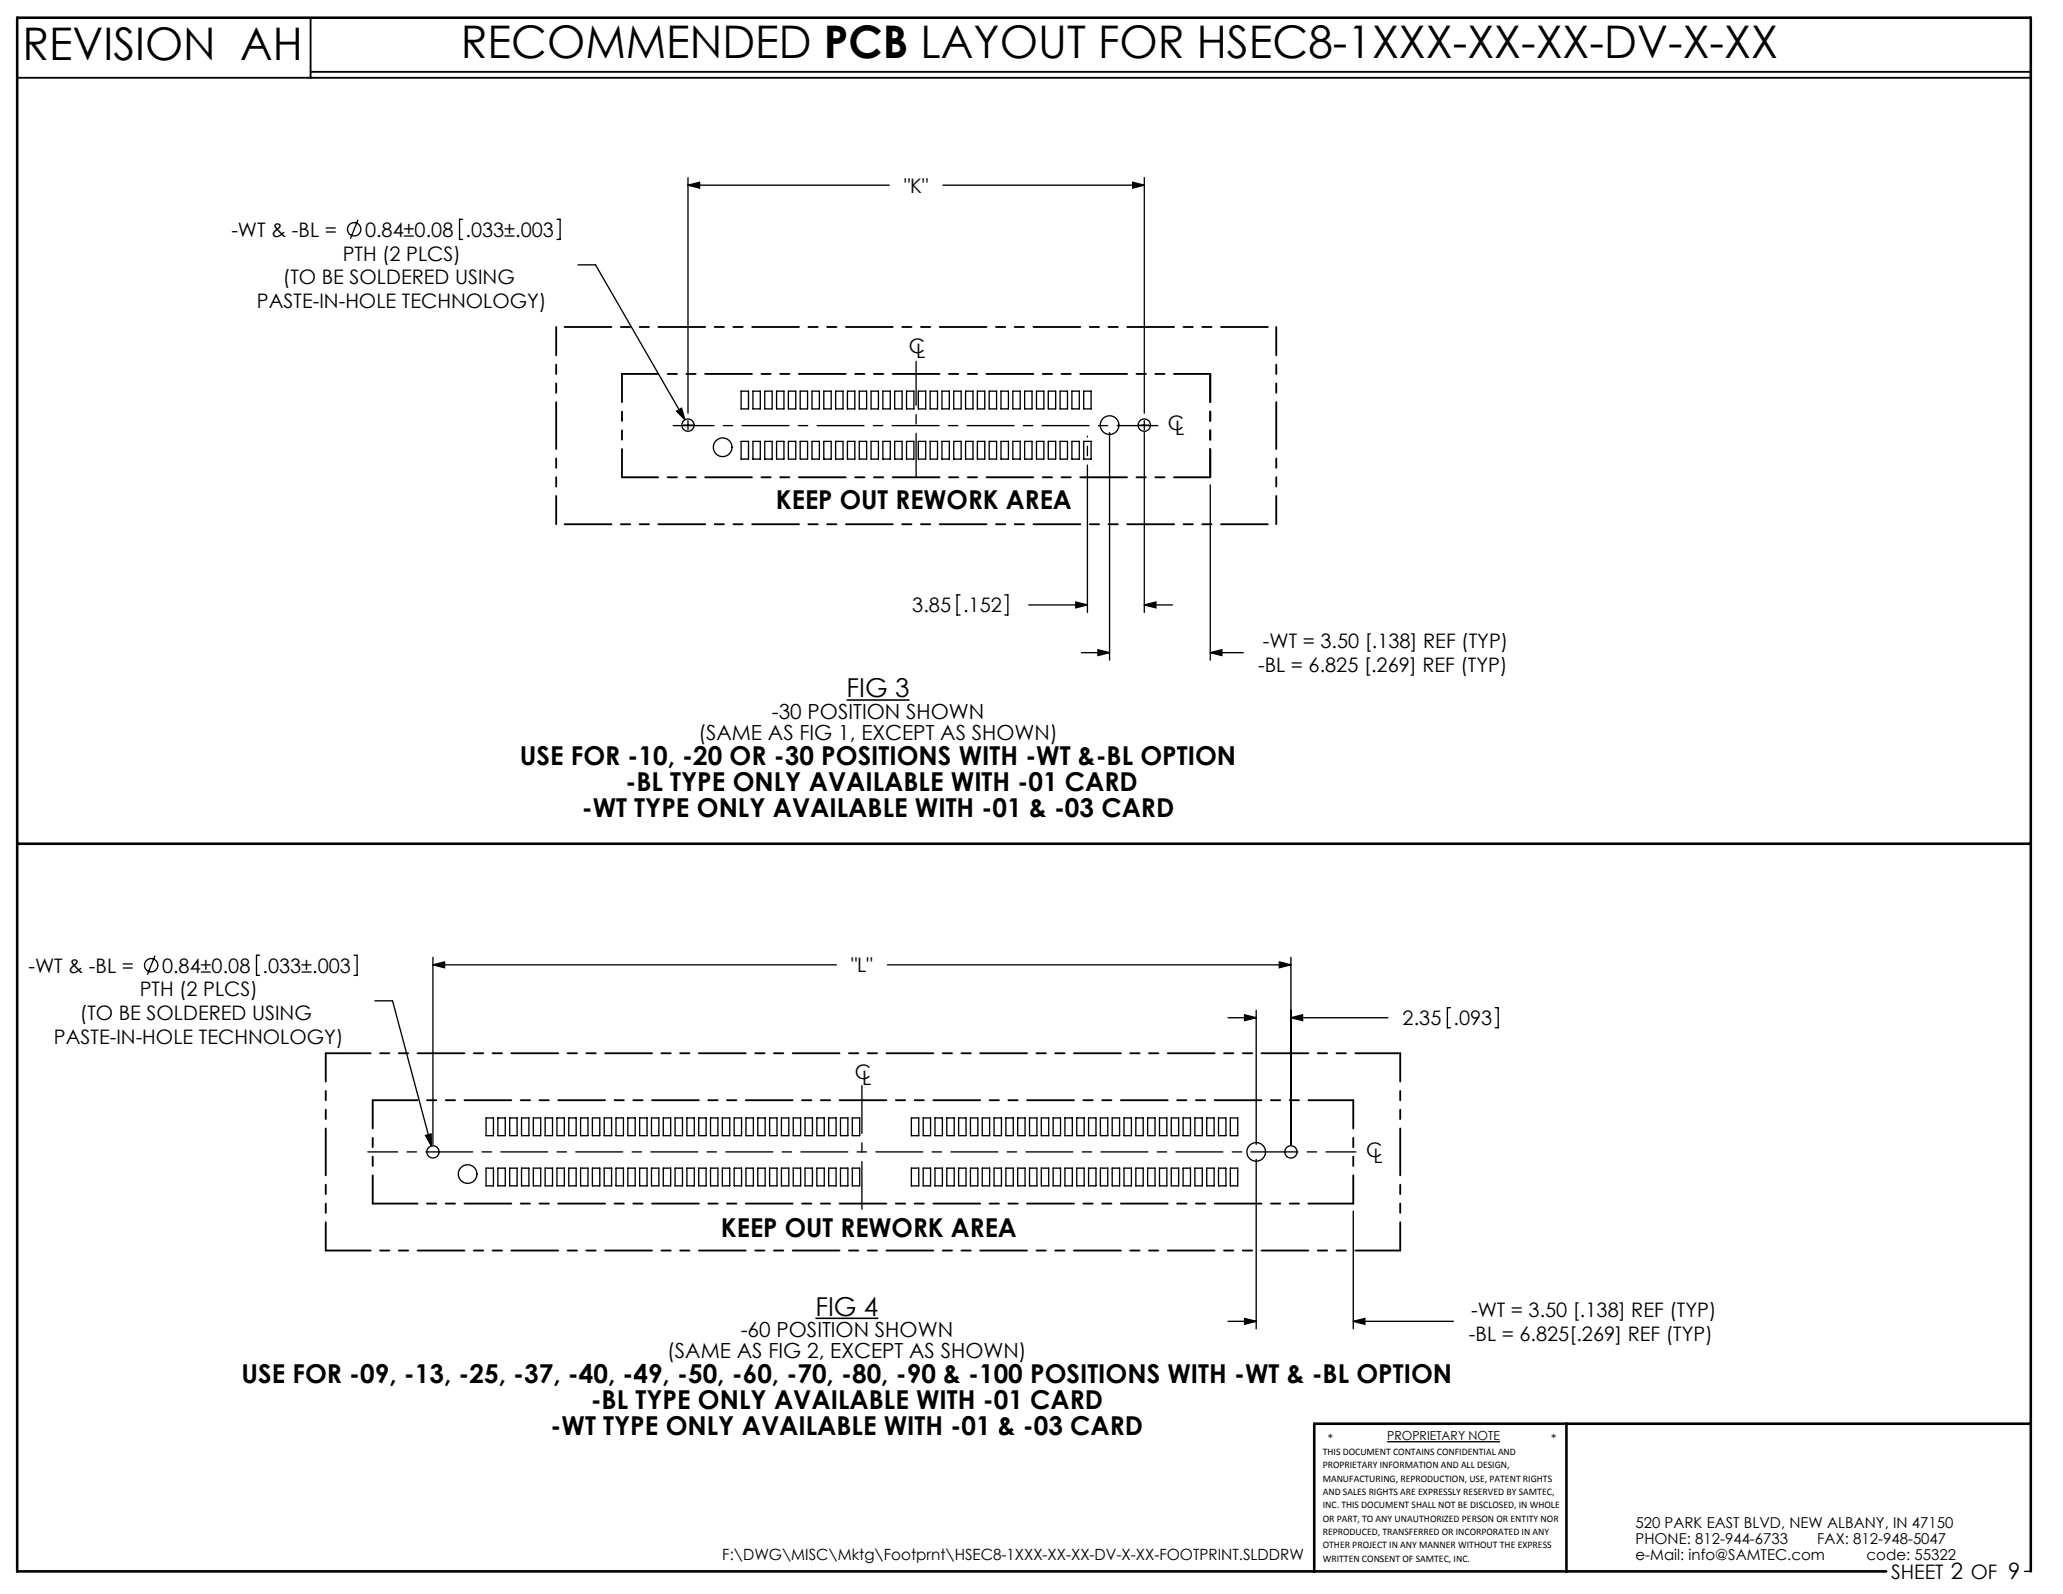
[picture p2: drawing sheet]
<svg xmlns="http://www.w3.org/2000/svg" width="279mm" height="216mm" viewBox="0 0 279 216" stroke-linecap="round" stroke-linejoin="round" font-family="sans-serif">
<g fill="none" stroke="#000" stroke-width=".18">
<path d="M48.5 29.8l-1 2.5M62.6 29.7h-.4v2.7h.4M75.4 29.7h.5v2.7h-.5M78.3 35.9h2.4l12.1 21M93.2 25.1l1.6-.4v.8zM93.2 24.1v31.9M93.2 25.1h27.2M127.7 25.1h27.3M153.4 24.7l1.6 .4-1.6 .4zM155 24.1v31.9M91.6 55.7l.7-.4 .5 1.6zM92.6 57.6h1.2"/>
<path d="M93.2 57v1.2M100.4 59.8h1v2.4h-1zM100.4 53h1v2.4h-1zM102 59.8h1v2.4h-1zM102 53h1v2.4h-1zM103.6 59.8h1v2.4h-1zM103.6 53h1v2.4h-1zM105.2 59.8h1v2.4h-1zM105.2 53h1v2.4h-1zM106.8 59.8h1v2.4h-1zM106.8 53h1v2.4h-1zM108.4 59.8h1v2.4h-1z"/>
<path d="M108.4 53h1v2.4h-1zM110 59.8h1v2.4h-1zM110 53h1v2.4h-1zM111.6 59.8h1v2.4h-1zM111.6 53h1v2.4h-1zM113.2 59.8h1v2.4h-1zM113.2 53h1v2.4h-1zM114.8 59.8h1v2.4h-1zM114.8 53h1v2.4h-1zM116.4 59.8h1v2.4h-1zM116.4 53h1v2.4h-1zM118 59.8h1v2.4h-1z"/>
<path d="M118 53h1v2.4h-1zM119.6 59.8h1v2.4h-1zM119.6 53h1v2.4h-1zM121.2 59.8h1v2.4h-1zM121.2 53h1v2.4h-1zM122.8 59.8h1v2.4h-1zM122.8 53h1v2.4h-1zM124.4 59.8h1v2.4h-1zM124.4 53h1v2.4h-1zM126 59.8h1v2.4h-1zM126 53h1v2.4h-1zM127.6 59.8h1v2.4h-1z"/>
<path d="M127.6 53h1v2.4h-1zM129.2 59.8h1v2.4h-1zM129.2 53h1v2.4h-1zM130.8 59.8h1v2.4h-1zM130.8 53h1v2.4h-1zM132.4 59.8h1v2.4h-1zM132.4 53h1v2.4h-1zM134 59.8h1v2.4h-1zM134 53h1v2.4h-1zM135.6 59.8h1v2.4h-1zM135.6 53h1v2.4h-1zM137.2 59.8h1v2.4h-1z"/>
<path d="M137.2 53h1v2.4h-1zM138.8 59.8h1v2.4h-1zM138.8 53h1v2.4h-1zM140.4 59.8h1v2.4h-1zM140.4 53h1v2.4h-1zM142 59.8h1v2.4h-1zM142 53h1v2.4h-1zM143.6 59.8h1v2.4h-1zM143.6 53h1v2.4h-1zM145.2 59.8h1v2.4h-1zM145.2 53h1v2.4h-1zM146.8 59.8h1v2.4h-1z"/>
<path d="M146.8 53h1v2.4h-1zM150.3 58.6v30.8M154.4 57.6h1.2M155 57v1.2M155 58.6v24.4M147.3 63.2v19.8M163.9 65.7v23.7M130 80.6h-.4v2.7h.4M136.1 80.6h.4v2.7h-.4M139.3 81.9h8M145.7 81.5l1.6 .4-1.6 .4zM146.5 88.4h3.8"/>
<path d="M148.7 88l1.6 .4-1.6 .4zM155 81.9l1.6-.4v.8zM155 81.9h3.8M163.9 88.4l1.6-.4v.8zM163.9 88.4h4.5M21 129.4l-1 2.6M35.2 129.4h-.5v2.7h.5M48 129.4h.4v2.7h-.4M50.8 135.6h2.4l5.2 19.6M58.6 130.7l1.6-.4v.8zM58.6 129.7v25.3M58.6 130.7h54.7"/>
<path d="M120.2 130.7h54.6M166.3 137.8h3.8M168.6 137.5l1.5 .3-1.5 .4zM170.1 136.8v18.2M173.3 130.3l1.5 .4-1.5 .4zM174.8 137.8l1.6-.3v.7zM174.8 129.7v25.3M174.8 137.8h13.2M196.4 136.5h-.4v2.7h.4M202.5 136.5h.4v2.7h-.4M57.6 153.8l.8-.2v1.6zM65.8 151.4h1v2.4h-1z"/>
<path d="M65.8 158.2h1v2.4h-1zM67.4 151.4h1v2.4h-1zM67.4 158.2h1v2.4h-1zM69 151.4h1v2.4h-1zM69 158.2h1v2.4h-1zM70.6 151.4h1v2.4h-1zM70.6 158.2h1v2.4h-1zM72.2 151.4h1v2.4h-1zM72.2 158.2h1v2.4h-1zM73.8 151.4h1v2.4h-1zM73.8 158.2h1v2.4h-1zM75.4 151.4h1v2.4h-1z"/>
<path d="M75.4 158.2h1v2.4h-1zM77 151.4h1v2.4h-1zM77 158.2h1v2.4h-1zM78.6 151.4h1v2.4h-1zM78.6 158.2h1v2.4h-1zM80.2 151.4h1v2.4h-1zM80.2 158.2h1v2.4h-1zM81.8 151.4h1v2.4h-1zM81.8 158.2h1v2.4h-1zM83.4 151.4h1v2.4h-1zM83.4 158.2h1v2.4h-1zM85 151.4h1v2.4h-1z"/>
<path d="M85 158.2h1v2.4h-1zM86.6 151.4h1v2.4h-1zM86.6 158.2h1v2.4h-1zM88.2 151.4h1v2.4h-1zM88.2 158.2h1v2.4h-1zM89.8 151.4h1v2.4h-1zM89.8 158.2h1v2.4h-1zM91.4 151.4h1v2.4h-1zM91.4 158.2h1v2.4h-1zM93 151.4h1v2.4h-1zM93 158.2h1v2.4h-1zM94.6 151.4h1v2.4h-1z"/>
<path d="M94.6 158.2h1v2.4h-1zM96.2 151.4h1v2.4h-1zM96.2 158.2h1v2.4h-1zM97.8 151.4h1v2.4h-1zM97.8 158.2h1v2.4h-1zM99.4 151.4h1v2.4h-1zM99.4 158.2h1v2.4h-1zM101 151.4h1v2.4h-1zM101 158.2h1v2.4h-1zM102.6 151.4h1v2.4h-1zM102.6 158.2h1v2.4h-1zM104.2 151.4h1v2.4h-1z"/>
<path d="M104.2 158.2h1v2.4h-1zM105.8 151.4h1v2.4h-1zM105.8 158.2h1v2.4h-1zM107.4 151.4h1v2.4h-1zM107.4 158.2h1v2.4h-1zM109 151.4h1v2.4h-1zM109 158.2h1v2.4h-1zM110.6 151.4h1v2.4h-1zM110.6 158.2h1v2.4h-1zM112.2 151.4h1v2.4h-1zM112.2 158.2h1v2.4h-1zM113.8 151.4h1v2.4h-1z"/>
<path d="M113.8 158.2h1v2.4h-1zM115.4 151.4h1v2.4h-1zM115.4 158.2h1v2.4h-1zM123.4 151.4h1v2.4h-1zM123.4 158.2h1v2.4h-1zM125 151.4h1v2.4h-1zM125 158.2h1v2.4h-1zM126.6 151.4h1v2.4h-1zM126.6 158.2h1v2.4h-1zM128.2 151.4h1v2.4h-1zM128.2 158.2h1v2.4h-1zM129.8 151.4h1v2.4h-1z"/>
<path d="M129.8 158.2h1v2.4h-1zM131.4 151.4h1v2.4h-1zM131.4 158.2h1v2.4h-1zM133 151.4h1v2.4h-1zM133 158.2h1v2.4h-1zM134.6 151.4h1v2.4h-1zM134.6 158.2h1v2.4h-1zM136.2 151.4h1v2.4h-1zM136.2 158.2h1v2.4h-1zM137.8 151.4h1v2.4h-1zM137.8 158.2h1v2.4h-1zM139.4 151.4h1v2.4h-1z"/>
<path d="M139.4 158.2h1v2.4h-1zM141 151.4h1v2.4h-1zM141 158.2h1v2.4h-1zM142.6 151.4h1v2.4h-1zM142.6 158.2h1v2.4h-1zM144.2 151.4h1v2.4h-1zM144.2 158.2h1v2.4h-1zM145.8 151.4h1v2.4h-1zM145.8 158.2h1v2.4h-1zM147.4 151.4h1v2.4h-1zM147.4 158.2h1v2.4h-1zM149 151.4h1v2.4h-1z"/>
<path d="M149 158.2h1v2.4h-1zM150.6 151.4h1v2.4h-1zM150.6 158.2h1v2.4h-1zM152.2 151.4h1v2.4h-1zM152.2 158.2h1v2.4h-1zM153.8 151.4h1v2.4h-1zM153.8 158.2h1v2.4h-1zM155.4 151.4h1v2.4h-1zM155.4 158.2h1v2.4h-1zM157 151.4h1v2.4h-1zM157 158.2h1v2.4h-1zM158.6 151.4h1v2.4h-1z"/>
<path d="M158.6 158.2h1v2.4h-1zM160.2 151.4h1v2.4h-1zM160.2 158.2h1v2.4h-1zM161.8 151.4h1v2.4h-1zM161.8 158.2h1v2.4h-1zM163.4 151.4h1v2.4h-1zM163.4 158.2h1v2.4h-1zM165 151.4h1v2.4h-1zM165 158.2h1v2.4h-1zM166.6 151.4h1v2.4h-1zM166.6 158.2h1v2.4h-1zM170.1 157v23"/>
<path d="M166.3 179h3.8M168.6 178.6l1.5 .4-1.5 .4zM183.3 179l1.6-.4v.8zM183.3 164v16M183.3 179h13.5M187.9 195.3h15.3M274.2 212.8h.8"/>
<circle cx="48" cy="31.1" r=".9"/>
<circle cx="93.2" cy="57.6" r=".84"/>
<circle cx="150.3" cy="57.6" r="1.27"/>
<circle cx="155" cy="57.6" r=".84"/>
<circle cx="97.9" cy="60.6" r="1.27"/>
<circle cx="20.5" cy="130.7" r=".9"/>
<circle cx="58.6" cy="156" r=".84"/>
<circle cx="63.3" cy="159" r="1.27"/>
<circle cx="170.1" cy="156" r="1.27"/>
<circle cx="174.8" cy="156" r=".84"/>
</g>
<path d="M2.3 10.5h272.7M42.1 2.4v8.1M42.1 9.7h232.9" fill="none" stroke="#000" stroke-width=".25"/>
<path d="M2.3 114.3h272.7M212.2 192.8v20M275 192.8h-97v20M255.5 212.8h-253.2v-210.4h272.7v210.4" fill="none" stroke="#000" stroke-width=".35"/>
<path d="M114.7 94.8h8.5M110.4 178.6h8.6" fill="none" stroke="#000" stroke-width=".21"/>
<path d="M116.7 147v16.8" fill="none" stroke="#000" stroke-width=".18" stroke-dasharray="15.2 1.3 1.3 1.3" stroke-dashoffset="8.8"/>
<path d="M147.3 59.1v4" fill="none" stroke="#000" stroke-width=".18" stroke-dasharray="15.2 1.3 1.3 1.3" stroke-dashoffset="15.1"/>
<path d="M49.8 156h133.8" fill="none" stroke="#000" stroke-width=".18" stroke-dasharray="6.3 1.3 1.3 1.3" stroke-dashoffset="2.3"/>
<path d="M91.2 57.6h65.6" fill="none" stroke="#000" stroke-width=".18" stroke-dasharray="6.3 1.3 1.3 1.3" stroke-dashoffset=".9"/>
<path d="M124.1 49v15.6" fill="none" stroke="#000" stroke-width=".18" stroke-dasharray="6.3 1.3 1.3 1.3" stroke-dashoffset=".4"/>
<path d="M44.1 142.7h145.5M50.5 149h132.8M44.1 169.4h145.5M50.5 163h132.8" fill="none" stroke="#000" stroke-width=".25" stroke-dasharray="6.3 1.3 1.3 1.3 1.3 1.3" stroke-dashoffset=".3"/>
<path d="M75.3 44.3v26.7M84.2 50.6v14M163.9 50.6v14M172.8 44.3v26.7M44.1 142.7v26.7M50.5 149v14M183.3 149v14M189.6 142.7v26.7" fill="none" stroke="#000" stroke-width=".25" stroke-dasharray="6.3 1.3 1.3 1.3 1.3 1.3" stroke-dashoffset="2.5"/>
<path d="M84.2 50.6h79.7M84.2 64.6h79.7" fill="none" stroke="#000" stroke-width=".25" stroke-dasharray="6.3 1.3 1.3 1.3 1.3 1.3" stroke-dashoffset="1.4"/>
<path d="M75.3 44.3h97.5M75.3 71h97.5" fill="none" stroke="#000" stroke-width=".25" stroke-dasharray="6.3 1.3 1.3 1.3 1.3 1.3" stroke-dashoffset="-1.1"/>
<g fill="#000">
<path d="M173.3 130.3l1.5 .4-1.5 .4zM58.6 130.7l1.6-.4v.8zM57.6 153.8l.8 1.4v-1.6zM168.6 137.5l1.5 .3-1.5 .4zM174.8 137.8l1.6-.3v.7zM153.4 24.7l1.6 .4-1.6 .4zM93.2 25.1l1.6-.4v.8zM91.6 55.7l1.2 1.2-.5-1.6z"/>
<path d="M168.6 178.6l1.5 .4-1.5 .4zM183.3 179l1.6-.4v.8zM145.7 81.5l1.6 .4-1.6 .4zM155 81.9l1.6-.4v.8zM148.7 88l1.6 .4-1.6 .4zM163.9 88.4l1.6-.4v.8z"/>
</g>
<g font-size="6.1">
<text x="3" y="8.2">REVISION AH</text>
<text x="62.4" y="7.9">RECOMMENDED PCB LAYOUT FOR HSEC8-1XXX-XX-XX-DV-X-XX</text>
</g>
<g font-size="3.5">
<text x="105.1" y="68.9">KEEP OUT REWORK AREA</text>
<text x="114.7" y="94.4">FIG 3</text>
<text x="70.4" y="103.6">USE FOR -10, -20 OR -30 POSITIONS WITH -WT &amp;-BL OPTION</text>
<text x="84.7" y="107.1">-BL TYPE ONLY AVAILABLE WITH -01 CARD</text>
<text x="78.8" y="110.7">-WT TYPE ONLY AVAILABLE WITH -01 &amp; -03 CARD</text>
<text x="97.6" y="167.5">KEEP OUT REWORK AREA</text>
<text x="110.4" y="178.2">FIG 4</text>
<text x="32.7" y="187.4">USE FOR -09, -13, -25, -37, -40, -49, -50, -60, -70, -80, -90 &amp; -100 POSITIONS WITH -WT &amp; -BL OPTION</text>
<text x="80" y="190.9">-BL TYPE ONLY AVAILABLE WITH -01 CARD</text>
<text x="74.6" y="194.4">-WT TYPE ONLY AVAILABLE WITH -01 &amp; -03 CARD</text>
</g>
<g font-size="2.8">
<text x="94.6" y="100.2">(SAME AS FIG 1, EXCEPT AS SHOWN)</text>
<text x="104.5" y="97.4">-30 POSITION SHOWN</text>
<text x="90.4" y="184">(SAME AS FIG 2, EXCEPT AS SHOWN)</text>
<text x="100.3" y="181.2">-60 POSITION SHOWN</text>
</g>
<g font-size="2.7">
<text x="122.4" y="26.1">&quot;K&quot;</text>
<text x="31.3" y="32.1">-WT &amp; -BL =</text>
<text x="46.4" y="35.3">PTH (2 PLCS)</text>
<text x="49.4" y="32.1">0.84±0.08</text>
<text x="63.1" y="32.1">.033±.003</text>
<text x="34.8" y="41.7">PASTE-IN-HOLE TECHNOLOGY)</text>
<text x="38.3" y="38.5">(TO BE SOLDERED USING</text>
<text x="123.1" y="47.7">C</text>
<text x="124.1" y="48.5">L</text>
<text x="158.2" y="58.2">C</text>
<text x="159.2" y="59">L</text>
<text x="123.6" y="82.9">3.85</text>
<text x="130.4" y="82.9">.152</text>
<text x="171" y="87.8">-WT = 3.50 [.138] REF (TYP)</text>
<text x="170.4" y="91">-BL = 6.825 [.269] REF (TYP)</text>
<text x="3.8" y="131.7">-WT &amp; -BL =</text>
<text x="21.9" y="131.8">0.84±0.08</text>
<text x="35.6" y="131.8">.033±.003</text>
<text x="115.3" y="131.7">&quot;L&quot;</text>
<text x="18.9" y="135">PTH (2 PLCS)</text>
<text x="7.3" y="141.4">PASTE-IN-HOLE TECHNOLOGY)</text>
<text x="10.8" y="138.2">(TO BE SOLDERED USING</text>
<text x="190" y="138.9">2.35</text>
<text x="196.8" y="138.9">.093</text>
<text x="115.8" y="146.2">C</text>
<text x="116.8" y="147">L</text>
<text x="185" y="156.7">C</text>
<text x="186" y="157.5">L</text>
<text x="199.2" y="178.4">-WT = 3.50 [.138] REF (TYP)</text>
<text x="198.9" y="181.6">-BL = 6.825[.269] REF (TYP)</text>
<text x="256.1" y="213.9">SHEET 2 OF 9</text>
</g>
<text font-size="2.1" x="97.8" y="211.3">F:\DWG\MISC\Mktg\Footprnt\HSEC8-1XXX-XX-XX-DV-X-XX-FOOTPRINT.SLDDRW</text>
<g font-size="2">
<text x="221.5" y="207">520 PARK EAST BLVD, NEW ALBANY, IN 47150</text>
<text x="221.5" y="209.2">PHONE: 812-944-6733</text>
<text x="246.1" y="209.2">FAX: 812-948-5047</text>
<text x="221.5" y="211.3">e-Mail: info@SAMTEC.com</text>
<text x="252.8" y="211.3">code: 55322</text>
</g>
<g font-size="1.7">
<text x="179.9" y="195.5">*</text>
<text x="187.9" y="195.1">PROPRIETARY NOTE</text>
<text x="210.1" y="195.5">*</text>
</g>
<g font-size="1.4">
<text x="179.1" y="197.1">THIS DOCUMENT CONTAINS CONFIDENTIAL AND</text>
<text x="179.1" y="198.9">PROPRIETARY INFORMATION AND ALL DESIGN,</text>
<text x="179.1" y="200.7">MANUFACTURING, REPRODUCTION, USE, PATENT RIGHTS</text>
<text x="179.1" y="202.5">AND SALES RIGHTS ARE EXPRESSLY RESERVED BY SAMTEC,</text>
<text x="179.1" y="204.3">INC. THIS DOCUMENT SHALL NOT BE DISCLOSED, IN WHOLE</text>
<text x="179.1" y="206.1">OR PART, TO ANY UNAUTHORIZED PERSON OR ENTITY NOR</text>
<text x="179.1" y="207.9">REPRODUCED, TRANSFERRED OR INCORPORATED IN ANY</text>
<text x="179.1" y="209.7">OTHER PROJECT IN ANY MANNER WITHOUT THE EXPRESS</text>
<text x="179.1" y="211.5">WRITTEN CONSENT OF SAMTEC, INC.</text>
</g>
</svg>
